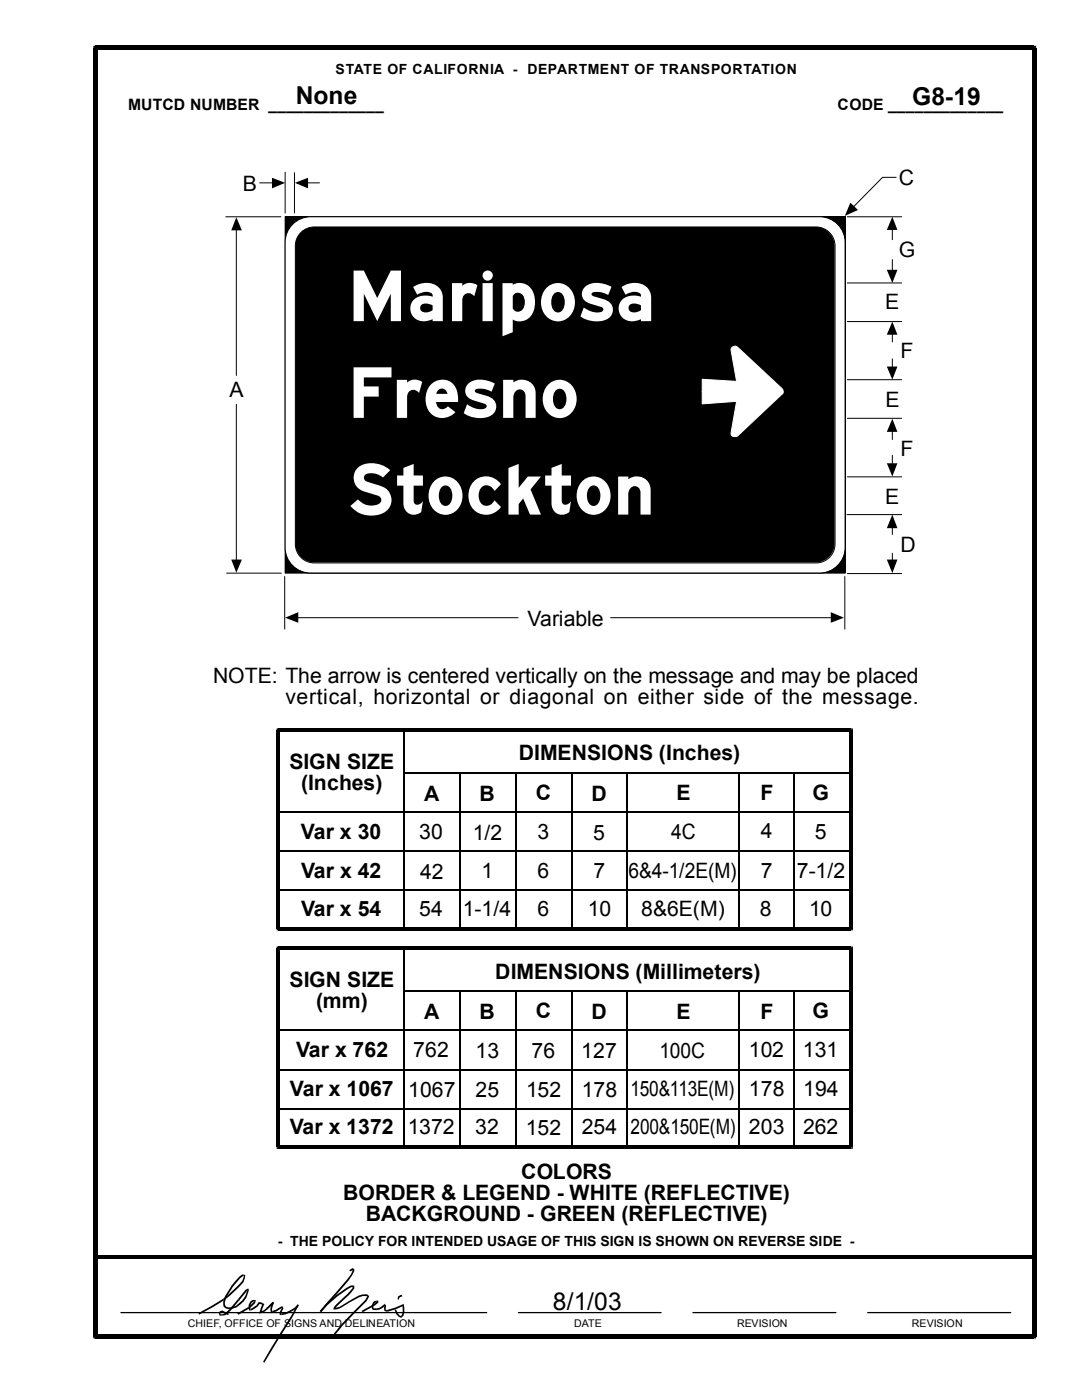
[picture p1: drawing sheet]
<svg xmlns="http://www.w3.org/2000/svg" width="216mm" height="279mm" viewBox="0 0 216 279" stroke-linecap="round" stroke-linejoin="round" font-family="sans-serif">
<g fill="none" stroke="#000" stroke-width=".2">
<path d="M51.8 36.5h2.6M56.9 34.4v8.1M58.8 34.5v8M61.3 36.5h2.5M178.8 35.4h-2.7l-5.8 5.9M45 43.3h11M47.2 45.8v29.1M56.9 43.3h111.8v71.1h-111.8zM169.1 75.8h10.8M169.1 64.2h10.8M178.1 66.6v1.6M178.1 71.6v1.7"/>
<path d="M47.2 80.7v31.1M169.1 95.2h10.8M169.1 83.5h10.8M178.1 86v1.7M178.1 90.8v1.8M45.2 114.4h10.9M56.8 115.1v10.5M168.6 115.1v10.5M169 102.7h10.9M169.1 114.5h10.8M178.1 105.2v1.5M178.1 110.4v1.5"/>
<path d="M59.4 123.3h44M121.8 123.3h44.1"/>
</g>
<g fill="#000">
<path d="M54.3 35.5l2.6 1-2.6 1.1z" fill-rule="evenodd"/>
<path d="M58.8 36.5l2.7-1v2.1z" fill-rule="evenodd"/>
<path d="M47.2 43.3l1.1 2.7h-2.2z" fill-rule="evenodd"/>
<path d="M169.7 40.5l1.5 1.4-2.6 1.2z" fill-rule="evenodd"/>
<path d="M177 73.2h2.1l-1 2.6z" fill-rule="evenodd"/>
<path d="M178.1 64.2l1 2.6h-2.1z" fill-rule="evenodd"/>
<path d="M177 92.5h2.1l-1 2.6z" fill-rule="evenodd"/>
<path d="M178.1 83.6l1 2.6h-2.1z" fill-rule="evenodd"/>
<path d="M46.1 111.7h2.2l-1.1 2.6z" fill-rule="evenodd"/>
<path d="M177 111.7h2.1l-1 2.7z" fill-rule="evenodd"/>
<path d="M178.1 102.7l1 2.7h-2.1z" fill-rule="evenodd"/>
<path d="M56.9 123.3l2.6-1.1v2.1z" fill-rule="evenodd"/>
<path d="M165.8 122.2l2.6 1.1-2.6 1z" fill-rule="evenodd"/>
</g>
<path d="M56.9 43.3h111.8v71.1h-111.8z" fill="#000"/>
<path d="M58.1 45.1a5.1 5.1 0 0 1 3.9-1.8h101.5a5.1 5.1 0 0 1 5.1 5v60.9a5.1 5.1 0 0 1-5.1 5.1h-101.5a5.1 5.1 0 0 1-5.1-5.1v-60.9a5.1 5.1 0 0 1 1.2-3.2z" fill="#fff"/>
<path d="M58.7 44.5a5.1 5.1 0 0 1 3.3-1.2h101.6a5.1 5.1 0 0 1 5.1 5v61a5.1 5.1 0 0 1-5.1 5.1h-101.6a5.1 5.1 0 0 1-5.1-5.1v-61a5.1 5.1 0 0 1 1.8-3.8zM60 46.4a3.8 3.8 0 0 1 2.7-1.1h100.1a3.8 3.8 0 0 1 3.8 3.8v59.4a3.8 3.8 0 0 1-3.8 3.9h-100.1a3.8 3.8 0 0 1-3.8-3.9v-59.4a3.8 3.8 0 0 1 1.1-2.7zM169.1 43.3h10.8M169.1 56.5h10.8M178.1 45.7v2.1M178.1 51.8v2.2" fill="none" stroke="#000" stroke-width=".2"/>
<path d="M60 46.4a3.8 3.8 0 0 1 2.7-1.1h100a3.8 3.8 0 0 1 3.8 3.8v59.4a3.8 3.8 0 0 1-3.8 3.8h-100a3.8 3.8 0 0 1-3.8-3.8v-59.4a3.8 3.8 0 0 1 1.1-2.7z" fill="#000"/>
<g fill="#000">
<path d="M177 53.8h2.1l-1 2.7z" fill-rule="evenodd"/>
<path d="M178.1 43.3l1 2.6h-2.1z" fill-rule="evenodd"/>
</g>
<path d="M146.1 69.3a.82 .82 0 0 1 1.1 0l8.8 8.3a.67 .67 0 0 1 0 1.1l-8.8 8.3-.2 .1h-.7l-.2-.1-.2-.6 1.1-6.3-6.9 .5v-4.9l6.9 .4-1.1-6.2z" fill-rule="evenodd" fill="#fff"/>
<path d="M146.1 69.3a.82 .82 0 0 1 1.1 0l8.8 8.3a.67 .67 0 0 1 0 1.1l-8.8 8.3-.2 .1h-.7l-.2-.1-.2-.6 1.1-6.3-6.9 .5v-4.9l6.9 .4-1.1-6.2z" fill="none" stroke="#fff" stroke-width=".2"/>
<g fill="#000">
<path d="M18.6 9.1h.4v.9l.5-.4h-.9zM19 9.1h187.3v.9h-187.3zM206.3 9.1h.5v.5h-.9l.4 .4zM55.2 145.4h.3v.7l.4-.4h-.7zM55.5 145.4h114.3v.6h-114.3zM169.8 145.4h.4v.3h-.7l.3 .3zM55.2 188.9h.3v.7l.4-.4h-.7zM55.2 145.7h.7v39.6h-.7zM55.5 188.9h114.3v.7h-114.3zM55.5 185h114.3v.7h-114.3zM55.2 185.3h.7l-.4-.3v.7h-.3zM169.5 145.7h.7v39.6h-.7z"/>
<path d="M169.8 188.9h.4v.3h-.7l.3 .4zM169.8 185l-.3 .3h.7v.4h-.4zM55.2 189.2h.7v39.7h-.7zM55.2 228.9h.7l-.4-.3v.7h-.3zM55.5 228.6h114.3v.7h-114.3zM169.5 189.2h.7v39.7h-.7zM169.8 228.6l-.3 .3h.7v.4h-.4zM19 250.5h187.3v.7h-187.3zM48.7 254.5h.2l-.3 1.4-2.7 2.7-1.2 .9-.3-.3 1.2-.9 2.7-2.7zM44.4 259.2l.3 .3zM44.4 262.3l.3-.1 1.1-.9 1.7-2.1 .3 .3-1.7 2-.8 .7-.8 .4zM47.5 259.2l.3 .3z"/>
<path d="M47.8 254.8l.5-.5 .6 .1v.3l-.3-.1a11.8 11.8 0 0 0-3.7 5.2l.1 .8-.4 .1-.1-.9a12.9 12.9 0 0 1 3.3-5zM48.7 254.5h.2v-.1v.3zM49 257.4l.5-.3 .2 .5h-.3l.1-.2-.2 .2-1.5 1.9-.3-.3zM49.4 257.5l.3 .1h-.1zM50 259.8l.6-.4 .2 .3-.6 .3-.2 .5v1h-.3l-.1-1.1zM50.6 259.4l.2 .3h-.3l.3-.3zM51.6 259.9l.1-.1-.1 .4h.2zM51.7 259.8l.7 .2-.1 .4-.7-.2zM54.4 259.8l.3 .1-.3-.1 .2 .3zM54.4 259.8l.3 .1-.4 1.5 .1 .3-.2 .3-.3-.6zM69.7 253.5l.7-.4 .3 .2v.4h-.3v-.4v.1l-.5 .3zM70.5 256.5h.2v.2h-.3l.1 .2z"/>
<path d="M70.4 253.6l.3 .1-1.2 1.9-5.4 6.3-.3-.3 5.5-6.2 .7-1.1zM70.4 253.6l.3 .1zM70.4 256.7h.3v.4a17.2 17.2 0 0 1-3.4 3.5l-.4 .6h-.4l.1-.3 .5-.5 2.8-2.8 .5-.6zM73.2 258.3v.4zM73.2 258.3l.5 .4-.5 1a47.2 47.2 0 0 0-6.2 6.6l-.4 .5-.2-.2a24.9 24.9 0 0 1 4.4-5.1l2.1-2.1 .4-.7h-.1zM75 259.6h.2l.1 .2zM74.4 259.9l.6-.3 .3 .2a.93 .93 0 0 0-.8 1.2l.6 .1v.4l-.8-.2-.1-.8zM79.4 258.7l.3 .2-.1 .5-.3-.2zM79.4 258.7l.8-.3 .1 .3-.6 .3zM79.4 258.7l.3 .3zM18.6 9.6h.9v257.1h-.9zM19 266.3h187.3v.8h-187.3z"/>
<path d="M18.6 266.7h.9l-.5-.4v.8h-.4zM39.6 262l4.8-2.8 .3 .3-5 2.9zM44.4 261.5l1.2 .6v.4l-1.3-.6zM44.4 261.5l-.1 .4zM43.9 261.7l.5-.2v.4l-.5 .1 .1 .3h.4v.3h-.6l-.1-.6zM44.4 262.3l.1 .3zM44.6 260.7l.3-.2 .1 .1zM44.9 260.5l.2 .3a2.37 2.37 0 0 0 2.5-.6l.7-.7 .6-.8 .5-1.2 .2 .1a4.5 4.5 0 0 1-4 3.7l-.6-.2-.4-.3zM47.3 262.1l2.2-1.2 .3 .2-2.2 1.3zM50.8 259.4l.3 .1-.2 .6-1.1 1-.3-.2 1.3-1.2h-.3zM49.5 260.9l.3 .2zM50 261.2l.1 .3h-.1z"/>
<path d="M50 261.2l1.1-.7 .3 .3-1.3 .7zM51.6 259.9l.2 .3-.4 .6-.3-.3zM51.1 260.5l.3 .3zM51.8 261.8l.4 .1-.2-.2 .1 .3-.5 .1zM52 261.7l.6-.2 .7-.6 .1 .4-.7 .6-.6 .1zM52.4 260l.1 .1-.3 .3zM52.5 260.1l.2 .2-.5 1.6-.4-.1 .6-1.4h-.2zM54.4 259.8l.2 .3-1.2 1.2-.2-.3zM53.2 261l.1-.1 .1 .4zM54.4 261.6v.4h-.1zM54.4 261.6l1.9-.9 .1 .3-1.2 .7-.8 .3zM56.1 262.1l-.1 .4z"/>
<path d="M56.1 262.1a5.6 5.6 0 0 0 3.3-1.7l.2 .2a6.1 6.1 0 0 1-3.5 1.9zM56.3 260.7l.2 .2h-.4l.3 .1zM56.1 260.9h.4l.1 .2-.6 1v.4l-.2-.1v-.4l.4-.9zM59.4 260.4l.2 .2zM59.4 260.4l.2 .1-1.3 2.4-5.6 9-.2-.1zM65 260.3l2.1-1.8 2-1.5 .9-.5h.5v.4h-.4a21.4 21.4 0 0 0-6 5l-.3-.3zM63.8 261.6l.3 .3zM66.7 261v.4h-.2v-.2h.4zM66.7 261l1.1-.2 3.7-2.2 .9-.3h.8v.4h-.8l-.8 .2-3.6 2.1-1.3 .4zM72.1 261.6l2.5-1.3 .7-.6 .1 .1h-.2v-.2l.2-.1 .1 .4-.7 .6-2.4 1.4zM75.1 261.1l.5-.1 1-.6 .3 .2-1.2 .8-.6 .1zM75.1 261.1v.4z"/>
<path d="M76.8 260.2l.1 .2-.3 .2h.3l-.3-.2zM76.9 260.4l.1 .2v.8l.2 .1-.1 .3-.4-.2-.1-1zM77.2 261.5l.1 .3h-.2zM77.2 261.5l1.7-.6 1.5-.6 .1 .3-1.5 .7-1.7 .5zM78.7 261.5l.3-.2 .3 .7 .8 .7-.2 .3-.8-.7zM79.8 262.7h.3l-.2 .3 .1 .1 .1-.1zM80.4 260.3l.1-.1 .1 .2-.3 .1 .2 .1zM80.3 260.5l.3-.1a2.47 2.47 0 0 1-.5 2.6l-.3-.3a1.98 1.98 0 0 0 .5-2.2zM205.9 9.6h.9v257.1h-.9zM205.9 266.7h.9v.4h-.5v-.8z"/>
</g>
<g fill="none" stroke="#000" stroke-width=".34">
<path d="M80.7 154.3h89.1M80.7 145.6v39.7M91.8 154.3v31.1M102.9 154.3v31.1M114 154.3v31.1M125.1 154.3v31.1M147.4 154.3v31.1M158.4 154.3v31M55.5 169.8h114.3M55.5 177.6h114.3M55.5 162.1h114.3M80.7 197.9h89.1"/>
<path d="M80.7 189.1v39.8M91.8 197.9v31.1M102.9 197.9v31.1M114 197.9v31M125.1 197.9v31.1M147.4 198v30.9M158.4 197.8v31.1M55.5 205.7h114.3M55.5 213.4h114.3M55.5 221.2h114.3"/>
</g>
<path d="M24.1 262h73M103.5 262h28.4M138.3 262h28.5M173.1 262h28.6" fill="none" stroke="#000" stroke-width=".25"/>
<g font-size="15.2" fill="#fff">
<text x="69.3" y="64.1">Mariposa</text>
<text x="69.3" y="83.4">Fresno</text>
<text x="69.5" y="102.7">Stockton</text>
</g>
<g font-size="4.9">
<text x="59" y="20.7">None</text>
<text x="182" y="20.9">G8-19</text>
<text x="110.3" y="261.5">8/1/03</text>
</g>
<g font-size="4.2">
<text x="48.4" y="38.1">B</text>
<text x="179.3" y="37">C</text>
<text x="179.3" y="51.3">G</text>
<text x="176.6" y="61.7">E</text>
<text x="179.7" y="71.4">F</text>
<text x="45.8" y="79.2">A</text>
<text x="176.7" y="81.3">E</text>
<text x="179.7" y="91">F</text>
<text x="176.6" y="100.5">E</text>
<text x="179.7" y="110.1">D</text>
<text x="105.2" y="124.9">Variable</text>
<text x="42.5" y="136.2">NOTE: The arrow is centered vertically on the message and may be placed</text>
<text x="57" y="140.5">vertical, horizontal or diagonal on either side of the message.</text>
<text x="57.7" y="153.5">SIGN SIZE</text>
<text x="103.5" y="151.7">DIMENSIONS (Inches)</text>
<text x="60.1" y="157.7">(Inches)</text>
<text x="84.7" y="159.8">A</text>
<text x="95.7" y="159.8">B</text>
<text x="106.9" y="159.7">C</text>
<text x="118" y="159.8">D</text>
<text x="135" y="159.7">E</text>
<text x="151.7" y="159.7">F</text>
<text x="162.1" y="159.6">G</text>
<text x="60" y="167.5">Var x 30</text>
<text x="83.7" y="167.5">30</text>
<text x="94.3" y="167.6">1/2</text>
<text x="107.3" y="167.5">3</text>
<text x="118.4" y="167.6">5</text>
<text x="133.9" y="167.5">4C</text>
<text x="151.8" y="167.3">4</text>
<text x="162.6" y="167.5">5</text>
<text x="60.1" y="175.2">Var x 42</text>
<text x="83.8" y="175.3">42</text>
<text x="96.1" y="175.3">1</text>
<text x="107.3" y="175.3">6</text>
<text x="118.4" y="175.3">7</text>
<text x="125.4" y="175.2">6&amp;4-1/2E(M)</text>
<text x="151.8" y="175.2">7</text>
<text x="159" y="175.2">7-1/2</text>
<text x="60.1" y="182.8">Var x 54</text>
<text x="83.7" y="182.8">54</text>
<text x="92.4" y="182.8">1-1/4</text>
<text x="107.3" y="182.9">6</text>
<text x="117.3" y="182.7">10</text>
<text x="127.9" y="182.8">8&amp;6E(M)</text>
<text x="151.6" y="182.7">8</text>
<text x="161.5" y="182.8">10</text>
<text x="57.7" y="197">SIGN SIZE</text>
<text x="98.8" y="195.3">DIMENSIONS (Millimeters)</text>
<text x="63.1" y="201.3">(mm)</text>
<text x="84.7" y="203.3">A</text>
<text x="95.7" y="203.3">B</text>
<text x="106.9" y="203.2">C</text>
<text x="118" y="203.4">D</text>
<text x="135" y="203.3">E</text>
<text x="151.7" y="203.3">F</text>
<text x="162.1" y="203.1">G</text>
<text x="59.1" y="211">Var x 762</text>
<text x="82.5" y="211">762</text>
<text x="94.9" y="211.1">13</text>
<text x="106.1" y="211.1">76</text>
<text x="116" y="211.1">127</text>
<text x="131.6" y="211.1">100C</text>
<text x="149.4" y="210.9">102</text>
<text x="160.2" y="211">131</text>
<text x="57.8" y="218.8">Var x 1067</text>
<text x="81.4" y="218.9">1067</text>
<text x="94.9" y="218.9">25</text>
<text x="105" y="218.9">152</text>
<text x="116.1" y="218.9">178</text>
<text x="125.8" y="218.8">150&amp;113E(M)</text>
<text x="149.4" y="218.8">178</text>
<text x="160.3" y="218.8">194</text>
<text x="57.8" y="226.4">Var x 1372</text>
<text x="81.4" y="226.4">1372</text>
<text x="94.8" y="226.4">32</text>
<text x="104.9" y="226.5">152</text>
<text x="116.1" y="226.3">254</text>
<text x="125.8" y="226.4">200&amp;150E(M)</text>
<text x="149.4" y="226.3">203</text>
<text x="160.3" y="226.4">262</text>
<text x="68.5" y="239.5">BORDER &amp; LEGEND - WHITE (REFLECTIVE)</text>
<text x="104" y="235.3">COLORS</text>
<text x="73" y="243.8">BACKGROUND - GREEN (REFLECTIVE)</text>
</g>
<g font-size="3.1">
<text x="25.6" y="21.9">MUTCD NUMBER _____________</text>
<text x="167.1" y="21.9">CODE _____________</text>
</g>
<g font-size="2.8">
<text x="67" y="14.7">STATE OF CALIFORNIA - DEPARTMENT OF TRANSPORTATION</text>
<text x="55.5" y="248.6">- THE POLICY FOR INTENDED USAGE OF THIS SIGN IS SHOWN ON REVERSE SIDE -</text>
</g>
<g font-size="2.1">
<text x="37.5" y="264.8">CHIEF, OFFICE OF SIGNS AND DELINEATION</text>
<text x="114.6" y="264.8">DATE</text>
<text x="147.1" y="264.8">REVISION</text>
<text x="181.9" y="264.8">REVISION</text>
</g>
</svg>
